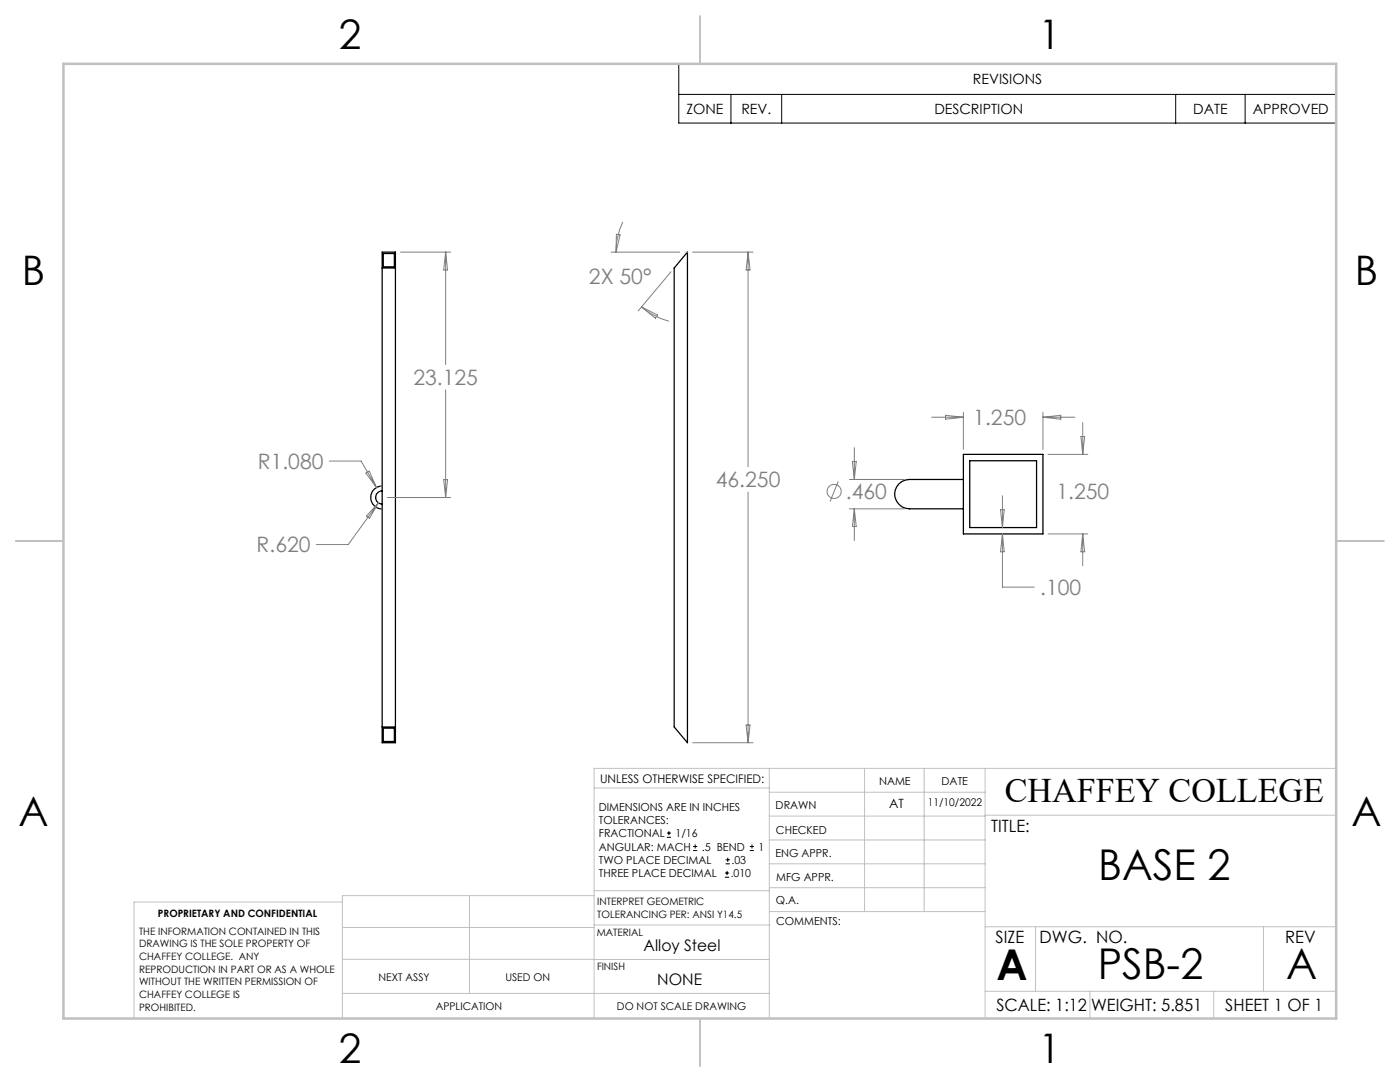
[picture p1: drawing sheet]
<svg xmlns="http://www.w3.org/2000/svg" width="279mm" height="216mm" viewBox="0 0 279 216" stroke-linecap="round" stroke-linejoin="round" font-family="sans-serif">
<path d="M76.3 50.3h2.6v97.9h-2.6zM76.3 53.5h2.6M76.5 50.6h2.2v2.6h-2.2zM137.2 50.3v97.9l-2.7-3.1v-91.6zM76.3 98a1.31 1.31 0 0 0-1.3 1.3 1.31 1.31 0 0 0 1.3 1.3M76.3 97a2.29 2.29 0 0 0-2.3 2.3 2.29 2.29 0 0 0 2.3 2.3M192.3 95.7h-7.7a11.2 11.2 0 0 0-4.6 .4 3 3 0 0 0-1.2 3.7 3 3 0 0 0 3.5 1.7h10M192.3 90.7h15.8v15.8h-15.8zM193.5 91.9h13.4v13.4h-13.4zM76.3 145.1h2.6M76.5 145.3h2.2v2.7h-2.2z" fill="none" stroke="#000" stroke-width=".25"/>
<g fill="none" stroke="#808080" stroke-width=".2">
<path d="M79.9 50.3h10M88.9 50.3v22.4M88.9 50.3l.4 3.6h-.8zM122 50.3h13.7M123 46.7l.8 .1-.9 3.5zM124.3 44.3a15.3 15.3 0 0 0-1.4 6M133.9 54.2l-6.5 7.8M138.2 50.3h12.1M149.3 50.3l.4 3.6h-.8zM149.3 50.3v42.8M88.9 77.8v21.5M128 61.2a15.1 15.1 0 0 0 5.5 2.9"/>
<path d="M128 61.2l3.2 1.7-.4 .6zM65.7 92h6.4l3 5.3M73 94.4l.7-.4 1.4 3.3zM77.3 99.3h12.6M88.5 95.7h.8l-.4 3.6zM149.3 98.2v50M167.3 96l-1.6 4.1M169.5 95.7h11M170.1 92.1h.8l-.4 3.6zM170.5 89.3v6.4M185.9 83.3h6.4M188.7 82.9l3.6 .4-3.6 .3z"/>
<path d="M192.3 82.3v7.4M200.1 98.9v6.4M208.1 82.3v7.4M208.1 83.3h6.4M208.1 83.3l3.6-.4v.7zM209.2 90.7h7.9M215.7 87.1h.8l-.4 3.6zM216.1 84.3v6.4M75.5 100.3l-6 8.4h-6.4M75.5 100.3l-1.8 3.1-.6-.4zM169.5 101.5h11M170.5 101.5v6.4"/>
<path d="M170.5 101.5l.4 3.6h-.8zM199.7 101.7h.7l-.3 3.6zM200.1 106.5l.3 3.6h-.7zM200.1 106.5v10.7h6.3M209.2 106.5h7.9M216.1 106.5v6.4M216.1 106.5l.4 3.6h-.8zM138.2 148.2h12.1M148.9 144.7h.8l-.4 3.5z"/>
<circle cx="166.5" cy="98" r="1.41"/>
</g>
<g fill="none" stroke="#000" stroke-width=".2">
<path d="M135.5 12.7h131.2v11.9h-131.2zM135.5 18.8h131.2M145.9 18.8v5.8M156 18.8v5.8M234.6 18.8v5.8M248.5 18.8v5.8M133.1 167.1h.8M133.1 166.2h.8M133.5 165.8v.9M138.3 169.7h.8M138.3 168.9h.8M138.7 168.5v.8"/>
<path d="M144.7 175h.8M144.7 174.2h.8M144.8 172.4h.9M144.8 171.6h.9M145.1 173.8v.8M145.2 171.1v.9M149.6 169.7h.9M149.6 168.9h.9M150.1 168.5v.8"/>
</g>
<g fill="none" stroke="#c0c0c0" stroke-width=".2">
<path d="M136.7 50.3h.5M76 97h.3M76 101.6h.3M118.6 157.2h34.9M153.5 153.3v49.9M153.5 158.1h43.1M172.5 153.3v28.6M184.4 153.3v28.6M196.6 153.3v49.9M266.7 153.3h-148.1v49.9M68.3 180h-41.6v23.2M93.7 178.7v19.5"/>
<path d="M118.6 178.7h-50.3v24.5M118.6 177.7h35M153.5 167.6h43.1M153.5 162.8h43.1M153.5 172.4h43.1M153.5 177.1h43.1M196.6 162.7h70.1M68.3 198.2h85.2M68.3 191.4l85.2 .1M68.3 185.1h50.3M118.6 184.6h35M153.6 181.9h43"/>
<path d="M196.6 197.8h70.1M196.6 184.9h70.1M206.7 184.9v12.9M217.5 197.8v5.4M242.2 197.8v5.4M252.2 184.9v12.9"/>
</g>
<path d="M139.7 3.2v9.5M3.1 107.9h9.6M266.7 107.9h9.5M139.7 203.2v9.6" fill="none" stroke="#c0c0c0" stroke-width=".25"/>
<path d="M12.7 12.7h254v190.5h-254z" fill="none" stroke="#c0c0c0" stroke-width=".5"/>
<g font-size="8.5">
<text x="219.2" y="175.5">BASE 2</text>
<text x="198.9" y="195.5">A</text>
<text x="219.1" y="195.4">PSB-2</text>
<text x="256.7" y="195.4">A</text>
</g>
<g font-size="8.1">
<text x="67.6" y="9.7">2</text>
<text x="207.3" y="9.7">1</text>
<text x="4.4" y="57">B</text>
<text x="270.4" y="57">B</text>
<text x="3.7" y="164.9">A</text>
<text x="269.7" y="164.9">A</text>
<text x="67.6" y="212.2">2</text>
<text x="207.3" y="212.2">1</text>
</g>
<text font-size="6.9" x="200.5" y="160.1">CHAFFEY COLLEGE</text>
<g font-size="4.2" fill="#808080">
<text x="117.5" y="56.7">2X 50°</text>
<text x="82.5" y="76.9">23.125</text>
<text x="194.2" y="84.8">1.250</text>
<text x="51.4" y="93.6">R1.080</text>
<text x="142.9" y="97.2">46.250</text>
<text x="168.8" y="99.6">.460</text>
<text x="210.8" y="99.6">1.250</text>
<text x="51.2" y="110.2">R.620</text>
<text x="207.6" y="118.7">.100</text>
</g>
<g font-size="3.4">
<text x="197.8" y="166">TITLE:</text>
<text x="198.7" y="188.1">SIZE</text>
<text x="207.5" y="188.1">DWG. NO.</text>
<text x="256.5" y="188.2">REV</text>
<text x="198.8" y="201.7">SCALE: 1:12</text>
<text x="217.7" y="201.8">WEIGHT: 5.851</text>
<text x="244.5" y="201.7">SHEET 1 OF 1</text>
</g>
<g font-size="3.2">
<text x="128.5" y="189.8">Alloy Steel</text>
<text x="131.2" y="196.6">NONE</text>
</g>
<g font-size="2.8">
<text x="194.2" y="16.8">REVISIONS</text>
<text x="137" y="22.7">ZONE</text>
<text x="148" y="22.7">REV.</text>
<text x="186.5" y="22.7">DESCRIPTION</text>
<text x="238.1" y="22.7">DATE</text>
<text x="250" y="22.7">APPROVED</text>
</g>
<text font-size="2.5" x="177.5" y="161.3">AT</text>
<text font-size="2.4" x="119.8" y="156.2">UNLESS OTHERWISE SPECIFIED:</text>
<g font-size="2.2">
<text x="119.5" y="161.8">DIMENSIONS ARE IN INCHES</text>
<text x="154.8" y="161.4">DRAWN</text>
<text x="175.4" y="156.6">NAME</text>
<text x="187.9" y="156.7">DATE</text>
<text x="119.5" y="164.4">TOLERANCES:</text>
<text x="119.5" y="167.1">FRACTIONAL</text>
<text x="134.8" y="167.1">1/16</text>
<text x="154.9" y="166.3">CHECKED</text>
<text x="119.5" y="172.4">TWO PLACE DECIMAL</text>
<text x="119.5" y="169.7">ANGULAR: MACH</text>
<text x="140.1" y="169.7">.5 BEND</text>
<text x="146" y="172.4">.03</text>
<text x="151.4" y="169.7">1</text>
<text x="154.8" y="171">ENG APPR.</text>
<text x="119.5" y="175">THREE PLACE DECIMAL</text>
<text x="145.8" y="175">.010</text>
<text x="154.9" y="175.7">MFG APPR.</text>
<text x="154.9" y="180.4">Q.A.</text>
<text x="154.9" y="184.6">COMMENTS:</text>
</g>
<g font-size="2.1">
<text x="185.2" y="160.7">11/10/2022</text>
<text x="75.5" y="195.7">NEXT ASSY</text>
<text x="100.9" y="195.7">USED ON</text>
<text x="86.9" y="201.5">APPLICATION</text>
<text x="123.1" y="201.6">DO NOT SCALE DRAWING</text>
</g>
<g font-size="2">
<text x="31.5" y="182.9">PROPRIETARY AND CONFIDENTIAL</text>
<text x="119.2" y="180.6">INTERPRET GEOMETRIC</text>
<text x="119.2" y="183.1">TOLERANCING PER: ANSI Y14.5</text>
<text x="27.8" y="186.5">THE INFORMATION CONTAINED IN THIS</text>
<text x="27.8" y="189">DRAWING IS THE SOLE PROPERTY OF</text>
<text x="27.8" y="191.6">CHAFFEY COLLEGE. ANY</text>
<text x="119.1" y="186.7">MATERIAL</text>
<text x="27.8" y="194.1">REPRODUCTION IN PART OR AS A WHOLE</text>
<text x="27.8" y="196.6">WITHOUT THE WRITTEN PERMISSION OF</text>
<text x="119.1" y="193.5">FINISH</text>
<text x="27.8" y="199.1">CHAFFEY COLLEGE IS</text>
<text x="27.8" y="201.7">PROHIBITED.</text>
</g>
</svg>
